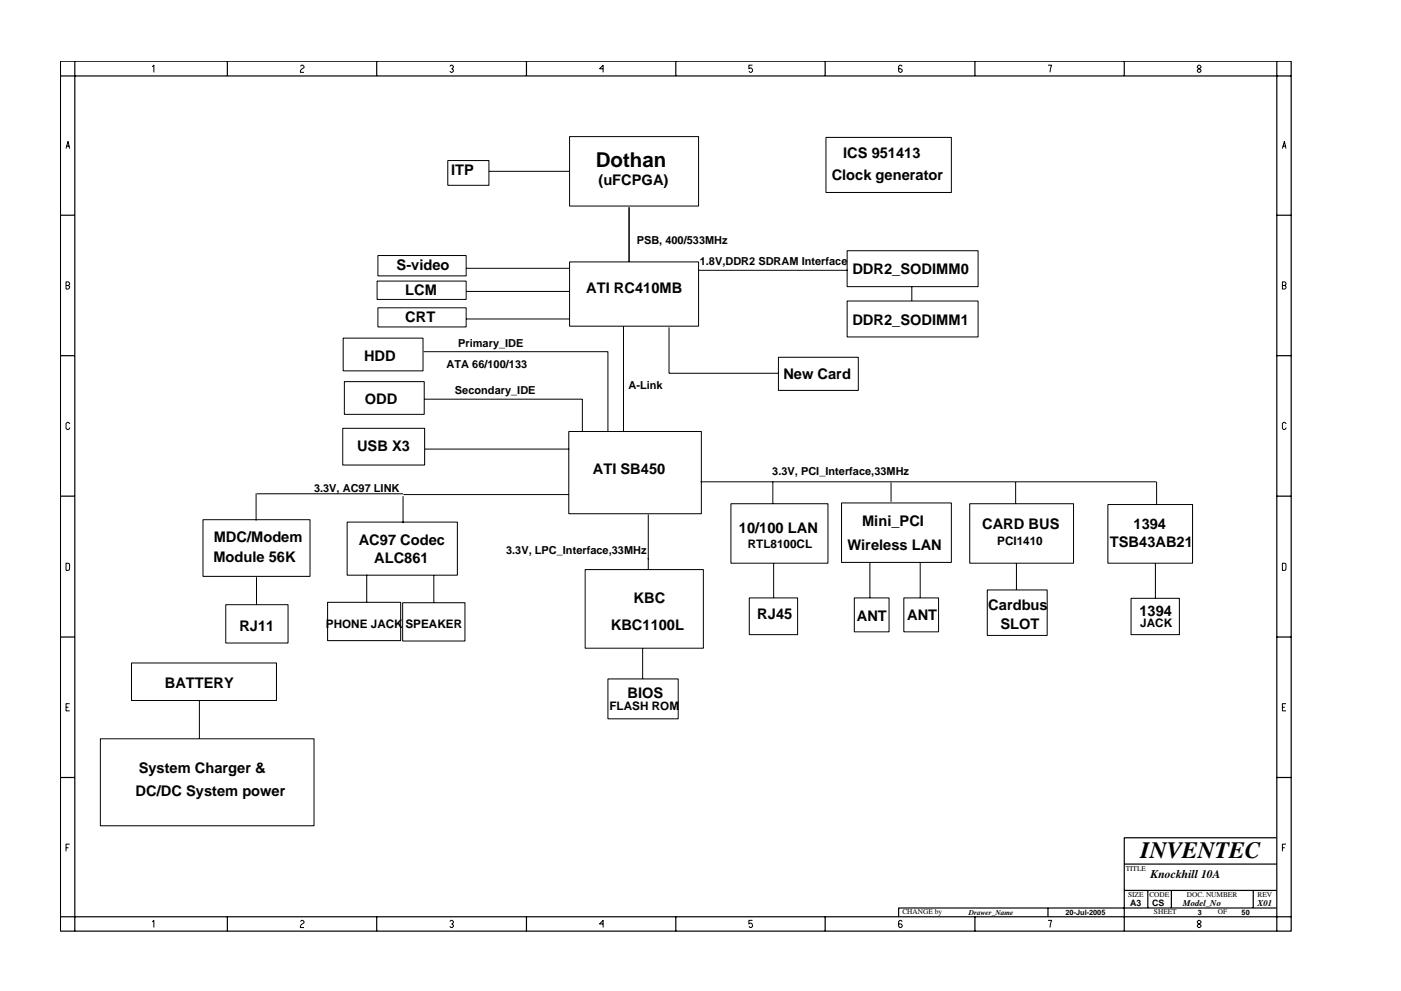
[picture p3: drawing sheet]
<svg xmlns="http://www.w3.org/2000/svg" width="297mm" height="210mm" viewBox="0 0 297 210" stroke-linecap="round" stroke-linejoin="round" font-family="sans-serif">
<g fill="none" stroke="#000" stroke-width=".25">
<path d="M12.8 13h261v184.6h-261zM12.8 16.1h261M15.9 13v184.6M48.2 13v3.1M79.9 13v3.1M111.6 13v3.1M143.3 13v3.1M174.9 13v3.1M206.7 13v3.1M238.4 13v3.1M270.7 13v184.6M12.8 45.7h3.1"/>
<path d="M270.7 45.7h3.1M12.8 75.5h3.1M270.7 75.5h3.1M12.8 105.3h3.1M270.7 105.3h3.1M12.8 135.2h3.1M270.7 135.2h3.1M12.8 165h3.1M270.7 165h3.1M270.7 177.7h-32.3v19.9M12.8 194.5h261M48.2 194.5v3.1"/>
<path d="M79.9 194.5v3.1M111.6 194.5v3.1M143.3 194.5v3.1M174.9 194.5v3.1M206.7 194.5v3.1M222.2 192.6v1.9M238.4 183.3h32.3M238.4 188.9h32.3M243.4 188.9v3.7M248.4 188.9v3.7M265.7 188.9v3.7M270.7 192.6h-80.2v1.9"/>
</g>
<g fill="none" stroke="#000" stroke-width=".21">
<path d="M32.3 14.2l.3-.4v1.6M63.7 14.1l.3-.3h.2l.3 .3v.2l-.5 .4-.3 .4v.3h.8M95.4 14.1l.2-.3h.3l.2 .3v.2l-.3 .3 .3 .2v.3l-.2 .3h-.3l-.2-.3M127.9 14.6h-.8l.8-.8v1.6M159.5 13.8h-.7v.8l.2-.2a.5 .5 0 0 1 .5 .7l-.2 .3h-.3l-.2-.3M191.3 14.1l-.3-.3h-.2l-.3 .3v1l.3 .3h.2l.3-.3v-.3l-.3-.2h-.5M222.2 13.8h.8l-.4 1.6M253.9 14.1l.2-.3h.3l.2 .3v.2l-.7 .5v.3l.2 .3h.3l.2-.3v-.3l-.7-.5zM14 31.5l.4-1.5 .4 1.5M14.1 31h.6M94.9 34.1h8.8v5.2h-8.8zM103.7 36.4h17.1"/>
<path d="M120.8 29h27.3v14.7h-27.3zM175.1 29.2h26.6v11.6h-26.6zM271.9 31.5l.4-1.5 .4 1.5M272 31h.6M14 59.8h.5l.3 .3v.2l-.3 .3 .3 .2v.3l-.3 .2h-.5zM80 59.6h18.8v3.9h-18.8zM80.1 54.2h18.7v4.3h-18.7zM98.8 56.9h22M120.8 55.6h27.3v13.6h-27.3zM133.4 44v11.6M148.2 57.3h31.6M179.6 53.2h27.8v7.6h-27.8z"/>
<path d="M14 60.6h.5M72.8 71.7h16.9v7h-16.9zM80.1 65.3h18.7v4.1h-18.7zM89.9 74.6h39v17M98.8 61.8h22M98.8 67.7h22M132.2 69.2v22.4M141.8 69.5v9.7h23.2M165 75.8h17v7h-17zM179.6 63.9h27.8v7.6h-27.8zM193.3 60.8v3M271.9 60.6h.5l.3-.3v-.2l-.3-.3h-.5v1.5h.5l.3-.2v-.3l-.3-.2"/>
<path d="M14.8 89.9l-.3-.3h-.2l-.3 .3v1l.3 .2h.2l.3-.4M72.7 90.9h17.3v7.8h-17.3zM73 81h16.9v6.9h-16.9zM90 84.7h33.5v6.9M90.1 95.3h30.6M120.6 91.6h28.1v17.4h-28.1zM272.7 89.9l-.3-.3h-.3l-.2 .3v1l.2 .2h.3l.3-.4M14 119.5l.7 .1v1.3l-.7 .1zM43 110.3h22.7v12h-22.7zM54.3 104.7v5.7M54.5 104.8h31M73.6 110.8h23.4v11.2h-23.4z"/>
<path d="M85.5 105.3v5.6M85.5 104.9h35.1M137.4 109.2v11.6M148.5 102.2h66.8v4.7M155 106.9h20.5v12.6h-20.5zM163.9 102.2v4.7M164 119.5v7.4M178.4 106.7h23.3v12.6h-23.3zM184.4 119.3v7.6M188.9 102.4v4.1M195.1 119.3v7.6M205.6 106.9h22v12.6h-22z"/>
<path d="M215.4 102.2h29.7M215.5 119.5v5.7M234.9 107h17.9v12.5h-17.9zM245 119.5v7.4M245.2 102.2v4.9M271.9 119.5l.7 .1v1.3l-.7 .1zM47.9 128.3h13.2v8.1h-13.2zM54.4 122.5v5.8M69.5 127.8h15.4v8.1h-15.4zM77.8 121.9v5.9M85.4 127.9h13.2v8.1h-13.2zM92 122v5.9"/>
<path d="M124.1 120.8h25v16.7h-25zM136.3 137.5v6.5M158.9 126.9h10.2v7.7h-10.2zM181.1 126.9h7.4v7.2h-7.4zM191.6 126.9h7.4v7.2h-7.4zM209.3 125.2h12.7v9.6h-12.7zM239.8 126.9h10.2v7.7h-10.2zM14 150.1h.5M14.8 149.3h-.8v1.5h.8M21.3 156.7h45.3v18.5h-45.3zM27.9 140.7h30.7v7.9h-30.7zM42.3 148.6v8.1"/>
<path d="M128.9 144h14.9v8.5h-14.9zM271.9 150.1h.5M272.7 149.3h-.8v1.5h.8M14 179.9h.5M14.8 179.1h-.8v1.5M271.9 179.9h.5M272.7 179.1h-.8v1.5M32.3 195.6l.3-.3v1.5M63.7 195.5l.3-.2h.2l.3 .2v.3l-.7 .5-.1 .2v.3h.8M95.4 195.5l.2-.2h.3l.2 .2v.3l-.3 .2 .3 .3v.2l-.2 .3h-.3l-.2-.3M127.9 196h-.8l.8-.7v1.5M159.5 195.3h-.7v.7l.2-.1a.5 .5 0 0 1 .5 .6l-.2 .3h-.3l-.2-.3"/>
<path d="M191.3 195.5l-.3-.2h-.2l-.3 .2v1l.3 .3h.2l.3-.3v-.2l-.3-.3h-.5M222.2 195.3h.8l-.4 1.5M254.1 195.3l-.2 .2v.3l.7 .5v.2l-.2 .3h-.3l-.2-.3v-.2l.7-.5v-.3l-.2-.2z"/>
</g>
<text font-size="5" x="241.8" y="182">INVENTEC</text>
<text font-size="4.4" x="126.3" y="35.4">Dothan</text>
<g font-size="3.1">
<text x="178.8" y="33.6">ICS 951413</text>
<text x="95.7" y="37.1">ITP</text>
<text x="126.9" y="39.3">(uFCPGA)</text>
<text x="176.3" y="38.1">Clock generator</text>
<text x="84.1" y="57.3">S-video</text>
<text x="180.7" y="58.1">DDR2_SODIMM0</text>
<text x="85.9" y="62.6">LCM</text>
<text x="124.3" y="62.1">ATI RC410MB</text>
<text x="85.9" y="68.4">CRT</text>
<text x="180.7" y="69">DDR2_SODIMM1</text>
<text x="77.2" y="76.5">HDD</text>
<text x="166.1" y="80.4">New Card</text>
<text x="77.3" y="85.8">ODD</text>
<text x="75.7" y="95.7">USB X3</text>
<text x="125.7" y="100.7">ATI SB450</text>
<text x="156.7" y="113">10/100 LAN</text>
<text x="182.8" y="111.7">Mini_PCI</text>
<text x="208.2" y="112.3">CARD BUS</text>
<text x="240.3" y="112.2">1394</text>
<text x="45.2" y="119.2">Module 56K</text>
<text x="45.3" y="115">MDC/Modem</text>
<text x="76.1" y="115.6">AC97 Codec</text>
<text x="79.3" y="119.4">ALC861</text>
<text x="179.7" y="116.8">Wireless LAN</text>
<text x="235.3" y="116.1">TSB43AB21</text>
<text x="134.3" y="128">KBC</text>
<text x="160.6" y="131.3">RJ45</text>
<text x="181.7" y="131.7">ANT</text>
<text x="192.3" y="131.5">ANT</text>
<text x="209.5" y="129.4">Cardbus</text>
<text x="241.6" y="130.6">1394</text>
<text x="50.8" y="133.9">RJ11</text>
<text x="129.5" y="133.6">KBC1100L</text>
<text x="212.1" y="133.4">SLOT</text>
<text x="34.9" y="145.9">BATTERY</text>
<text x="133.1" y="148">BIOS</text>
<text x="29.4" y="163.9">System Charger &amp;</text>
<text x="28.8" y="168.8">DC/DC System power</text>
</g>
<g font-size="2.5">
<text x="158.5" y="116.4">RTL8100CL</text>
<text x="211.4" y="115.6">PCI1410</text>
<text x="69.1" y="133.2">PHONE JACK</text>
<text x="86" y="133.3">SPEAKER</text>
<text x="241.8" y="132.9">JACK</text>
<text x="129.2" y="150.7">FLASH ROM</text>
<text x="244" y="186.3">Knockhill 10A</text>
</g>
<g font-size="2.3">
<text x="135" y="51.8">PSB, 400/533MHz</text>
<text x="148.4" y="56.3">1.8V,DDR2 SDRAM Interface</text>
<text x="97.2" y="73.7">Primary_IDE</text>
<text x="94.7" y="78">ATA 66/100/133</text>
<text x="96.5" y="83.6">Secondary_IDE</text>
<text x="133.2" y="82.4">A-Link</text>
<text x="163.7" y="100.7">3.3V, PCI_Interface,33MHz</text>
<text x="66.6" y="104.4">3.3V, AC97 LINK</text>
<text x="107.3" y="117.6">3.3V, LPC_Interface,33MHz</text>
</g>
<g font-size="1.9">
<text x="239.6" y="192.2">A3</text>
<text x="244.3" y="192.3">CS</text>
<text x="250.8" y="192.2">Model_No</text>
<text x="266.6" y="192.2">X01</text>
</g>
<g font-size="1.6">
<text x="238.7" y="184.8">TITLE</text>
<text x="239.2" y="190.4">SIZE</text>
<text x="243.7" y="190.4">CODE</text>
<text x="251.6" y="190.4">DOC. NUMBER</text>
<text x="266.6" y="190.4">REV</text>
<text x="191.3" y="193.9">CHANGE by</text>
<text x="205.4" y="194.1">Drawer_Name</text>
<text x="225.9" y="194.1">20-Jul-2005</text>
<text x="244.7" y="193.9">SHEET</text>
<text x="253.9" y="194.1">3</text>
<text x="258.2" y="193.9">OF</text>
<text x="263.3" y="194.1">50</text>
</g>
</svg>
